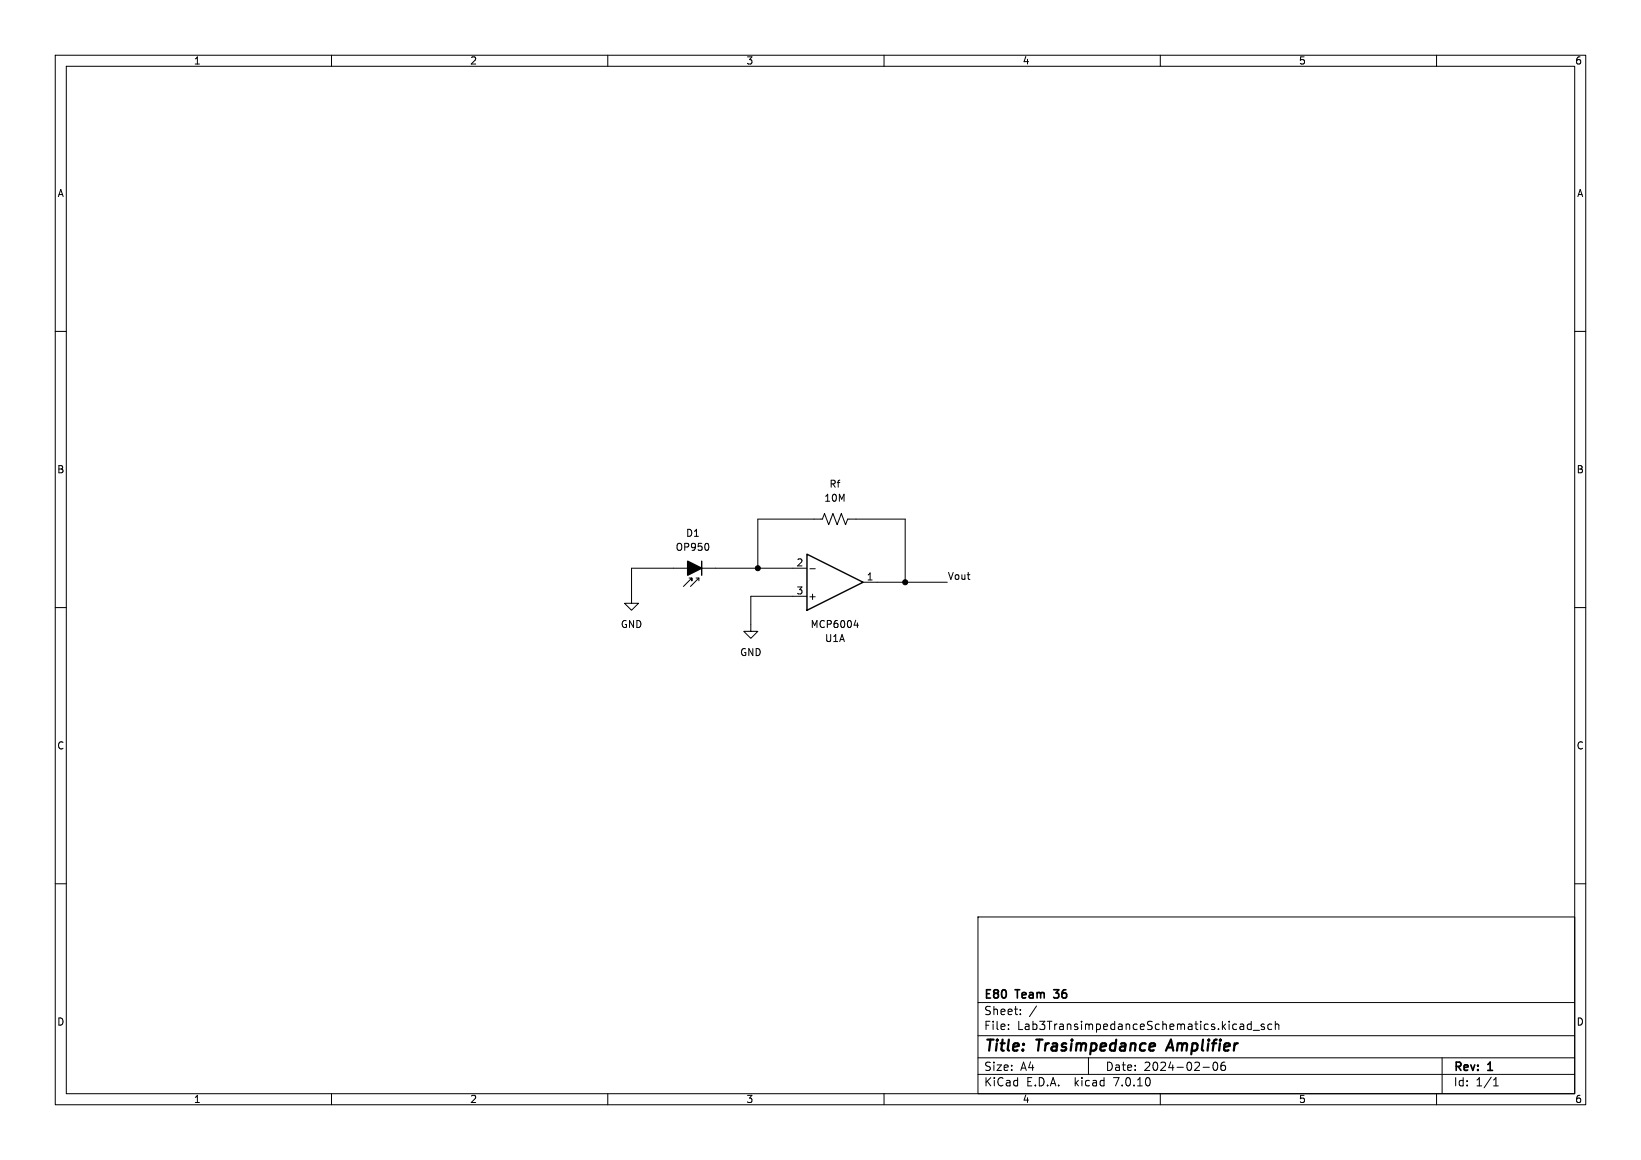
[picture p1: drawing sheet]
<svg xmlns="http://www.w3.org/2000/svg" width="297mm" height="210mm" viewBox="0 0 297 210" stroke-linecap="round" stroke-linejoin="round" font-family="sans-serif">
<g fill="none" stroke="#000" stroke-width=".18">
<path d="M10 10h277v190h-277zM12 12h273v186h-273zM60 10v2M110 10v2M160 10v2M210 10v2M260 10v2M10 60h2M285 60h2M128.2 98.6v.8M10 110h2M124.7 104.6h.5v.6v-.6l-1.5 1.6"/>
<path d="M126 104.6h.5M126.5 105.2v-.6l-1.5 1.6M137.2 102.9v-8.9h11.6l.4-1 .8 2 .7-2 .8 2 .8-2 .7 2 .4-1h10.4v11.4M146 108h-10.1v6.3h1.3l-1.3 1.3-1.3-1.3h1.3M146 102.9h-31.7v6.3h1.3l-1.3 1.3-1.3-1.3h1.3M146.6 103h.9M154.6 113.2h.8M155.2 112.8v.8M156.2 105.4h15.2M285 110h2M10 160h2M285 160h2"/>
<path d="M177 166h108v32h-108zM60 198v2M110 198v2M160 198v2M177 194.5h108M177 191.5h108M177 187.5h108M177 181.5h108M182.5 186.3v.1M182.5 185.5v.1M184.7 183.6v.1M184.7 182.8v.1"/>
<path d="M187.6 182.1l-1.3 2M197 191.5v3M210 198v2M217.7 193.2h1.2M219.7 192.4a.81 .81 0 0 0 .3 1.4l.2-.1 .2-.5-.2-.8M221.2 192.4a1.17 1.17 0 0 0-.1 1.3h.6l.1-.5-.3-.3h-.3l-.2 .3M226.5 185.5l-.5-.1-.3 .3v.4l.2 .2h.6M226.5 184.9v1.5M226.8 186.5h1.2M228.8 185.5l-.3-.1-.3 .2 .1 .2 .5 .2v.3h-.6M230.2 185.5l-.5-.1-.2 .3v.4l.1 .2h.6M230.8 185.5l.2-.1 .4 .1 .1 .9"/>
<path d="M230.8 184.9v1.5M260 198v2M261 191.5v6.5M270.3 196.6h.9M270.3 195.5l.4-.4v1.5"/>
</g>
<path d="M211.9 188.2l-.9 2" fill="none" stroke="#000" stroke-width=".4"/>
<path d="M190.7 179.2h.9M190.7 180.5l.2 .2" fill="none" stroke="#000" stroke-width=".3"/>
<path d="M127 101.6v2.5M146 100.3l10.2 5.1-10.2 5.1z" fill="none" stroke="#000" stroke-width=".25"/>
<path d="M124.5 101.6l2.5 1.3-2.5 1.2z" fill="#000" stroke="#000" stroke-width=".25"/>
<g fill="#000" stroke="#000" stroke-width=".18">
<circle cx="137.2" cy="102.9" r=".46"/>
<circle cx="163.8" cy="105.4" r=".46"/>
</g>
<g font-size="2.8">
<text x="178" y="190.9">Title:</text>
<text x="187.7" y="190.9">Trasimpedance</text>
<text x="212.2" y="190.9">Amplifier</text>
</g>
<g font-size="2.1">
<text x="178" y="184">Sheet:</text>
<text x="178" y="181.2">E80</text>
<text x="184" y="181.2">Team</text>
<text x="191.5" y="181.2">36</text>
<text x="178" y="186.7">File:</text>
<text x="184.1" y="186.7">Lab3TransimpedanceSchematics.kicad_sch</text>
<text x="178" y="196.9">KiCad</text>
<text x="178" y="194.1">Size:</text>
<text x="184.7" y="194.1">A4</text>
<text x="185.7" y="196.9">E.D.A.</text>
<text x="194.6" y="196.9">kicad</text>
<text x="200" y="194.1">Date:</text>
<text x="201.8" y="196.9">7.0.10</text>
<text x="207" y="194.1">2024-02-06</text>
<text x="263" y="194.3">Rev:</text>
<text x="263" y="196.9">Id:</text>
<text x="267.1" y="196.9">1/1</text>
<text x="269.4" y="194.3">1</text>
</g>
<g font-size="1.8">
<text x="35" y="11.9">1</text>
<text x="85" y="11.9">2</text>
<text x="135" y="11.9">3</text>
<text x="185" y="11.9">4</text>
<text x="235" y="11.9">5</text>
<text x="285" y="11.9">6</text>
<text x="10.3" y="35.9">A</text>
<text x="285.3" y="35.9">A</text>
<text x="10.3" y="85.9">B</text>
<text x="150" y="88.5">Rf</text>
<text x="285.3" y="85.9">B</text>
<text x="149.1" y="91">10M</text>
<text x="122.2" y="99.9">OP950</text>
<text x="124.1" y="97.4">D1</text>
<text x="144.1" y="102.6">2</text>
<text x="144.1" y="107.7">3</text>
<text x="156.8" y="105.2">1</text>
<text x="171.4" y="105.1">Vout</text>
<text x="112.3" y="113.9">GND</text>
<text x="146.2" y="108.8">+</text>
<text x="146.6" y="113.9">MCP6004</text>
<text x="133.9" y="119">GND</text>
<text x="149.2" y="116.4">U1A</text>
<text x="10.3" y="135.9">C</text>
<text x="285.3" y="135.9">C</text>
<text x="10.3" y="185.9">D</text>
<text x="285.3" y="185.9">D</text>
<text x="35" y="199.9">1</text>
<text x="85" y="199.9">2</text>
<text x="135" y="199.9">3</text>
<text x="185" y="199.9">4</text>
<text x="235" y="199.9">5</text>
<text x="285" y="199.9">6</text>
</g>
</svg>
